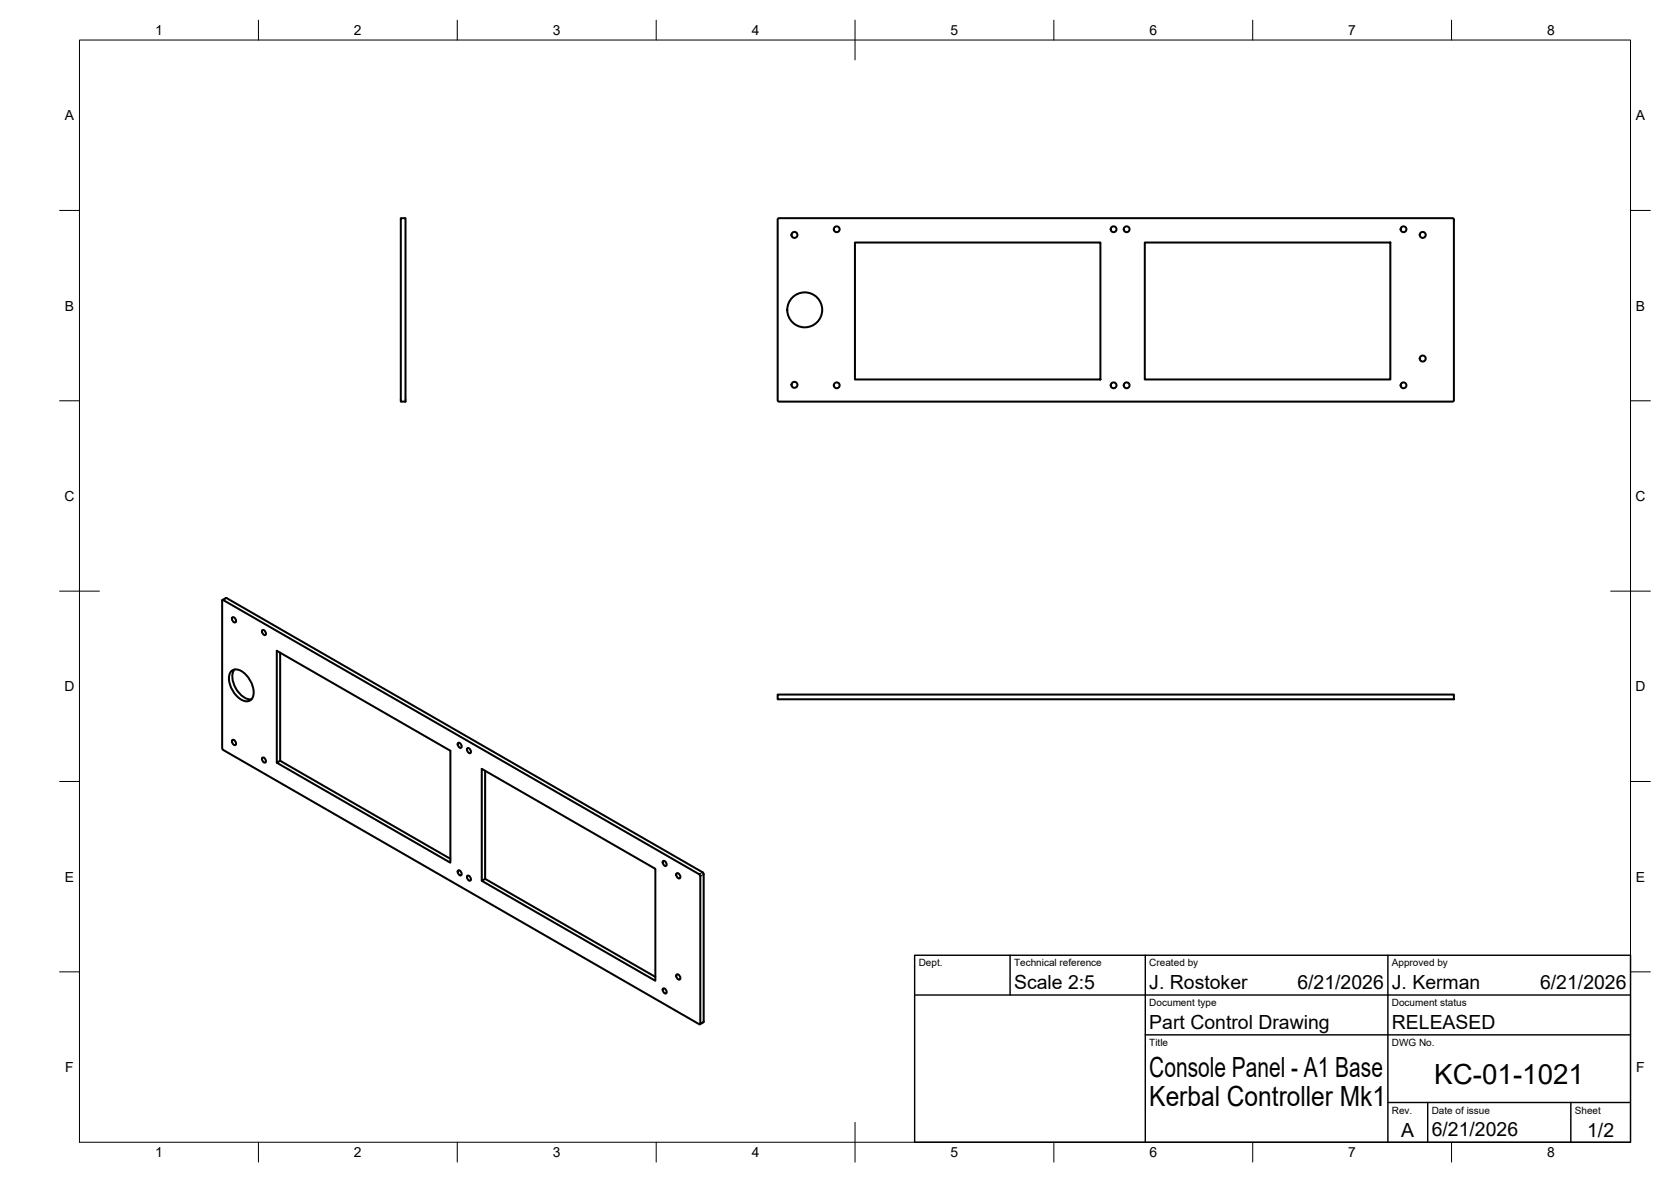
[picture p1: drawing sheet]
<svg xmlns="http://www.w3.org/2000/svg" width="420mm" height="297mm" viewBox="0 0 420 297" stroke-linecap="round" stroke-linejoin="round" font-family="sans-serif">
<!-- layer: Visible -->
<g fill="none" stroke="#000" stroke-width=".51">
<path d="M100.8 54.8h1.2v46.1h-1.2zM195.7 54.9l169.6-.1 .3 .3v45.5l-.3 .3h-169.4l-.4-.3v-45.5zM215 60.9h61.7v34.5h-61.7zM287.8 60.9h61.8v34.5h-61.8zM55.9 150.8l120 69 .2 .3-.1 37.3h-.2l-119.8-69-.1-.3zM55.9 150.8l1.1-.5 119.7 69 .2 .3v37.2l-.9 .6M58.4 155.2a.76 .76 0 0 1 .8 .3 .76 .76 0 0 1-.1 .9l-.6-.4zM65.9 158.4a.74 .74 0 0 1 .8 .4 .74 .74 0 0 1-.1 .8l-.6-.4zM58.1 168.7a2.27 2.27 0 0 1 3.2 .4 6.2 6.2 0 0 1 2.2 6.2 1.86 1.86 0 0 1-2.8 .5 6.2 6.2 0 0 1-2.9-6.6zM58.9 168.3a4.9 4.9 0 0 0 .9 5.5 4 4 0 0 0 3.4 1.9M70.4 164v27.2M195.5 174.5h170.1v1.2h-170.1z"/>
<path d="M58.4 186a.76 .76 0 0 1 .8 .4 .76 .76 0 0 1-.1 .9l-.6-.5zM65.9 190.4a.74 .74 0 0 1 .8 .4 .74 .74 0 0 1-.1 .9l-.6-.5zM69.6 191.7l43.6 25.1v-28.1l-43.6-25.2v28.2l.8-.5 42.8 24.6M115.1 186.7a.74 .74 0 0 1 .8 .4 .74 .74 0 0 1-.1 .9l-.6-.5zM117.5 188.1a.74 .74 0 0 1 .8 .3 .74 .74 0 0 1-.1 .9l-.6-.5zM122 193.7v27.2M115.1 218.8a.74 .74 0 0 1 .8 .3 .74 .74 0 0 1-.1 .9l-.6-.4zM166.7 216.4a.74 .74 0 0 1 .8 .4 .74 .74 0 0 1-.1 .8l-.6-.4zM170.1 219.5a.76 .76 0 0 1 .8 .4 .76 .76 0 0 1-.1 .9l-.6-.5zM117.5 220.1a.74 .74 0 0 1 .8 .4 .74 .74 0 0 1-.1 .8l-.6-.4zM121.1 221.3l43.7 25.2v-28.2l-43.7-25.1v28.1l.9-.4 42.8 24.6M166.7 248.5a.74 .74 0 0 1 .8 .3 .74 .74 0 0 1-.1 .9l-.6-.5z"/>
<path d="M170.1 244.9a.76 .76 0 0 1 .8 .4 .76 .76 0 0 1-.1 .9l-.6-.5z"/>
<circle cx="199.8" cy="59" r=".75"/>
<circle cx="210.4" cy="57.6" r=".73"/>
<circle cx="280" cy="57.6" r=".73"/>
<circle cx="283.3" cy="57.6" r=".73"/>
<circle cx="352.9" cy="57.6" r=".73"/>
<circle cx="357.7" cy="59" r=".75"/>
<circle cx="202.3" cy="77.9" r="4.4"/>
<circle cx="199.8" cy="96.7" r=".75"/>
<circle cx="210.4" cy="96.8" r=".73"/>
<circle cx="280" cy="96.8" r=".73"/>
<circle cx="283.3" cy="96.8" r=".73"/>
<circle cx="352.9" cy="96.8" r=".73"/>
<circle cx="357.7" cy="90.1" r=".75"/>
</g>
<!-- layer: Visible Narrow -->
<path d="M57 150.3l-.9 .5M176.7 219.2l-.9 .5M176.9 219.7l-.8 .5M176.9 256.7l-.8 .5" fill="none" stroke="#000" stroke-width=".25"/>
<!-- layer: BORDER -->
<g fill="none" stroke="#000" stroke-width=".25">
<path d="M20 10.1h390v276.9h-390zM65 5.1v5M115 5.1v5M165 5.1v5M215 5.1v10M265 5.1v5M315 5.1v5M365 5.1v5M15 52.9h5M410 52.9h5M15 100.7h5M410 100.7h5"/>
<path d="M15 148.6h10M405 148.6h10M15 196.4h5M410 196.4h5M15 244.2h5M410 244.2h5M65 287v5M115 287v5M165 287v5M215 282.1v9.9M265 287v5M315 287v5"/>
<path d="M365 287v5"/>
</g>
<!-- layer: TITLEBLOCK -->
<path d="M230 240.1h180v46.9h-180zM230 250h180M254 240.1v9.9M288 240.1v46.9M349 240.1v46.9M288 260.1h122M349 277.1h61M359 277.1v9.9M395 277.1v9.9" fill="none" stroke="#000" stroke-width=".36"/>
<g font-size="7">
<text x="289" y="270.6">Console Panel - A1 Base</text>
<text x="360.6" y="272.3">KC-01-1021</text>
<text x="289" y="278.1">Kerbal Controller Mk1</text>
</g>
<g font-size="4.9">
<text x="255" y="248.5">Scale 2:5</text>
<text x="289" y="248.5">J. Rostoker</text>
<text x="326.2" y="248.5">6/21/2026</text>
<text x="350" y="248.5">J. Kerman</text>
<text x="387.2" y="248.5">6/21/2026</text>
<text x="289" y="258.6">Part Control Drawing</text>
<text x="350" y="258.6">RELEASED</text>
<text x="352.3" y="285.7">A</text>
<text x="360" y="285.5">6/21/2026</text>
<text x="399.1" y="285.7">1/2</text>
</g>
<g font-size="3.5">
<text x="39" y="8.8">1</text>
<text x="89" y="8.8">2</text>
<text x="139" y="8.8">3</text>
<text x="189" y="8.8">4</text>
<text x="239" y="8.8">5</text>
<text x="289" y="8.8">6</text>
<text x="339" y="8.8">7</text>
<text x="389" y="8.8">8</text>
<text x="16.3" y="30.2">A</text>
<text x="411.3" y="30.2">A</text>
<text x="16.3" y="78">B</text>
<text x="411.3" y="78">B</text>
<text x="16.2" y="125.9">C</text>
<text x="411.2" y="125.9">C</text>
<text x="16.2" y="173.7">D</text>
<text x="411.2" y="173.7">D</text>
<text x="16.3" y="221.6">E</text>
<text x="411.3" y="221.6">E</text>
<text x="16.4" y="269.4">F</text>
<text x="411.4" y="269.4">F</text>
<text x="39" y="290.8">1</text>
<text x="89" y="290.8">2</text>
<text x="139" y="290.8">3</text>
<text x="189" y="290.8">4</text>
<text x="239" y="290.8">5</text>
<text x="289" y="290.8">6</text>
<text x="339" y="290.8">7</text>
<text x="389" y="290.8">8</text>
</g>
<g font-size="2.5">
<text x="231" y="242.9">Dept.</text>
<text x="255" y="242.9">Technical reference</text>
<text x="289" y="242.9">Created by</text>
<text x="350" y="242.9">Approved by</text>
<text x="289" y="252.8">Document type</text>
<text x="350" y="252.8">Document status</text>
<text x="289" y="262.9">Title</text>
<text x="350" y="262.9">DWG No.</text>
<text x="350" y="279.9">Rev.</text>
<text x="360" y="279.9">Date of issue</text>
<text x="396" y="279.9">Sheet</text>
</g>
</svg>
